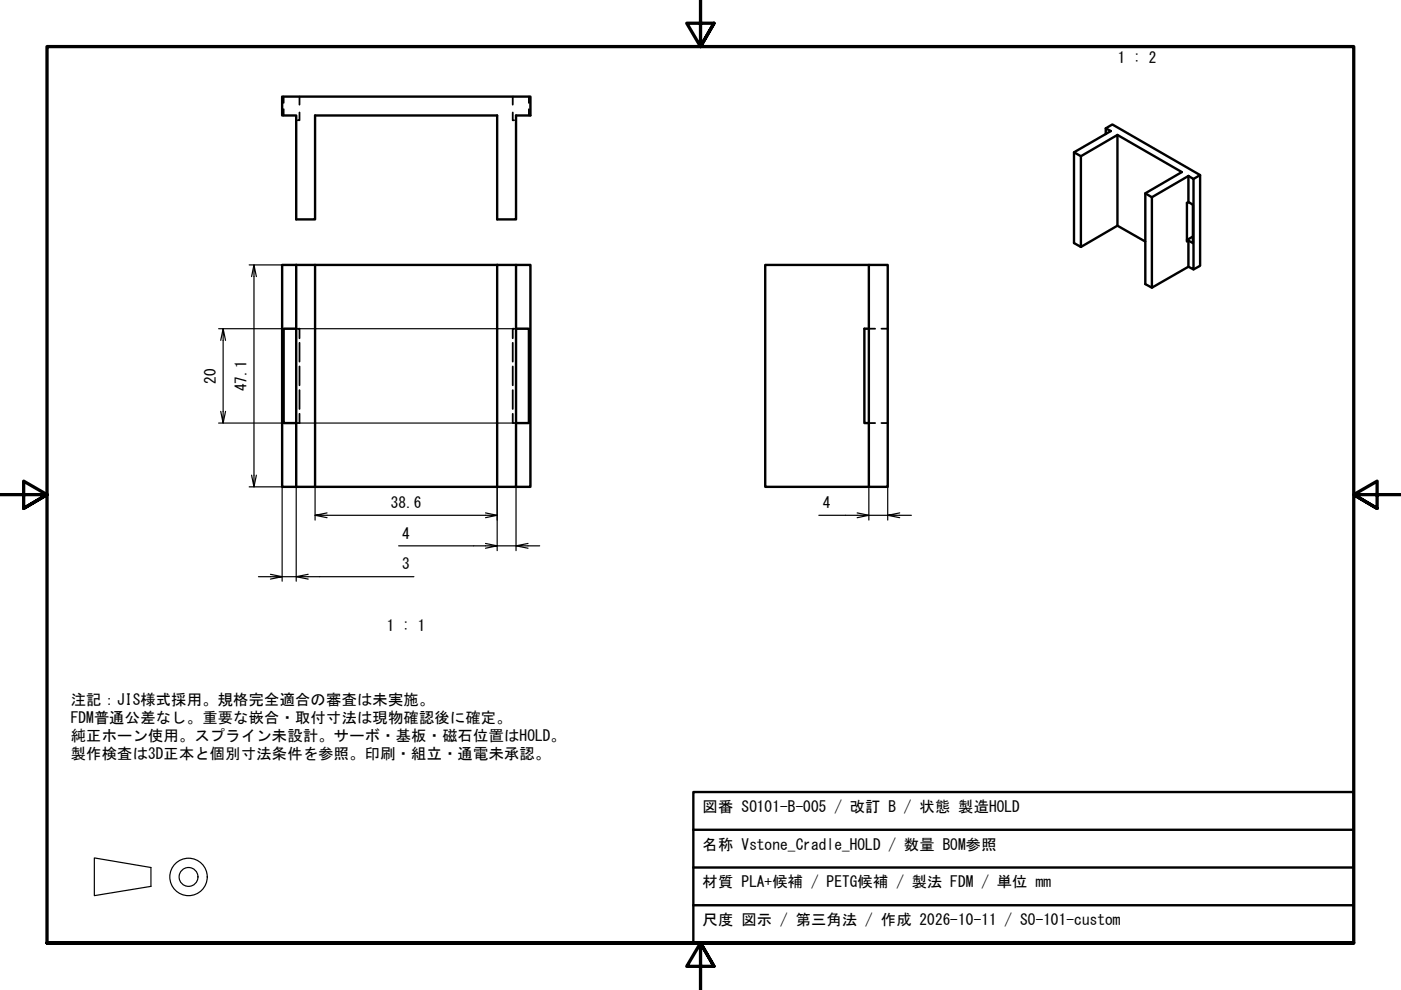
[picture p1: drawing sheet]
<svg xmlns="http://www.w3.org/2000/svg" width="297mm" height="210mm" viewBox="0 0 297 210" stroke-linecap="round" stroke-linejoin="round" font-family="sans-serif">
<!-- layer: Hidden (ISO) -->
<g fill="none" stroke="#000" stroke-width=".38">
<path d="M60.1 20.5v1.3M60.1 23.1v1.4M62.8 25.5h.3M63.5 23.8v1.7h-.2M63.5 20.5v1.7M108.7 20.5v1.7M108.7 23.8v1.7h.3M109.2 25.5h.2M112.1 20.5v1.3M112.1 23.1v1.4M62.8 69.7h.3M63.3 69.7h.2v2"/>
<path d="M63.5 72.7v4M63.5 77.7v4M108.7 72.7v4M108.7 77.7v4M109 69.7h-.3v2M109.2 69.7h.2M184.2 69.7h1.3M186.9 69.7h1.3M62.8 89.7h.3M63.5 87.7v2h-.2M63.5 82.7v4M108.7 87.7v2h.3"/>
<path d="M108.7 82.7v4M109.2 89.7h.2M184.2 89.7h1.3M186.9 89.7h1.3"/>
</g>
<!-- layer: Visible (ISO) -->
<g fill="none" stroke="#000" stroke-width=".51">
<path d="M59.8 20.5h52.7v4h-3.1v22h-4v-22h-38.6v22h-4v-22h-3zM227.7 32.3l1.5 .8M234.4 28.4v-1.2l1.1 .6-7.8 4.5v19.2l1.5 .9 7.7-4.5v-19.3l-7.7 4.5v19.3M234.4 27.2l1.4-.8 18.6 10.7-1.4 .8M236.9 28.6l13.7 7.9-7.8 4.5v19.2l1.4 .8M252 37.3l-7.8 4.5v19.2l7.8-4.4M252 37.3l1 .6v19.2l-1-.5M252 37.3v5.5M254.4 37.1v19.3l-1.4 .7M62.8 56.2h-3v47h3M62.8 56.2h4v47h-4M62.8 56.2v47"/>
<path d="M66.8 56.2h38.6M105.4 56.2h4v47h-4M105.4 56.2v47M109.4 56.2h3.1v47h-3.1M184.2 56.2h4v47h-4zM184.2 56.2h-22v47h22M236.9 47.9l5.9 3.3M242.8 41l1.4 .8M251.7 43l.3-.2 .9 .6v8.1l-.9-.5-.3 .2zM252 51v5.6M252.9 50.1l-1.2 .8M62.8 69.7h-2.7v20h2.7"/>
<path d="M109.4 69.7h2.7v20h-2.7M184.2 69.7h-.9v20h.9M66.8 103.2h38.6"/>
</g>
<!-- layer: Border (ISO) -->
<path d="M148.5 -.1v10l-2.9-5h5.8l-2.9 5 2.9-5M0 104.9h10l-5-2.9v5.8l5-2.9-5 2.9M297 104.9h-10l5-2.9v5.8l-5-2.9 5 2.9M10 199.9v-190h277v190h-277h277M151.4 204.9l-2.9-5 2.9 5h-5.8l2.9-5v10" fill="none" stroke="#000" stroke-width=".7"/>
<!-- layer: Title (ISO) -->
<path d="M147 167.9h140v32h-140zM147 175.9h140M147 183.9h140M147 191.9h140" fill="none" stroke="#000" stroke-width=".51"/>
<!-- layer: Sketch Geometry (ISO) -->
<g fill="none" stroke="#000" stroke-width=".25">
<path d="M20 181.9l12 2v4l-12 2z"/>
<circle cx="40" cy="185.9" r="4"/>
<circle cx="40" cy="185.9" r="2"/>
</g>
<!-- layer: Dimension (ISO) -->
<g fill="none" stroke="#000" stroke-width=".25">
<path d="M52.8 56.2h56.6v60.5M53.8 56.2l-.5 2.4M54.4 58.6l-.6-2.4v47l-.5-2.5M66.8 56.2v54.1M105.4 56.2v60.5M46.4 69.7h65.7M47.3 69.7l-.5 2.5M47.8 72.2l-.5-2.5v20l-.5-2.5M184.2 69.7v40.6M188.2 69.7v40.6M46.4 89.7h65.7M47.8 87.2l-.5 2.5"/>
<path d="M52.8 103.2h56.6M54.4 100.7l-.6 2.5M59.8 103.2v20M62.8 103.2v20M66.8 109.3l2.5 .5M69.3 108.7l-2.5 .6h38.6l-2.5 .5M84.5 115.7h20.9l-2.5 .5M102.9 115.2l2.5 .5h4l2.6 .5M102.9 108.7l2.5 .6M112 115.2l-2.6 .5h5M173.6 109.3h10.6l-2.5 .5M181.7 108.7l2.5 .6h4l2.6 .5"/>
<path d="M190.8 108.7l-2.6 .6h5M54.8 122.3h5l-2.5 .5M57.3 121.8l2.5 .5h3l2.5 .5M65.3 121.8l-2.5 .5h25"/>
</g>
<g font-size="3.2">
<text x="237" y="13.4">1 : 2</text>
<text x="45.8" y="81.3" transform="rotate(-90 45.8 81.3)">20</text>
<text x="52.3" y="83" transform="rotate(-90 52.3 83)">47.1</text>
<text x="82.9" y="107.7">38.6</text>
<text x="174.4" y="107.7">4</text>
<text x="85.3" y="114.2">4</text>
<text x="85.3" y="120.7">3</text>
<text x="82" y="133.8">1 : 1</text>
<text x="15" y="149.6">注記：JIS様式採用。規格完全適合の審査は未実施。</text>
<text x="15" y="153.4">FDM普通公差なし。重要な嵌合・取付寸法は現物確認後に確定。</text>
<text x="15" y="157.1">純正ホーン使用。スプライン未設計。サーボ・基板・磁石位置はHOLD。</text>
<text x="15" y="160.9">製作検査は3D正本と個別寸法条件を参照。印刷・組立・通電未承認。</text>
<text x="149" y="172.1">図番 SO101-B-005 / 改訂 B / 状態 製造HOLD</text>
<text x="149" y="180.1">名称 Vstone_Cradle_HOLD / 数量 BOM参照</text>
<text x="149" y="188.1">材質 PLA+候補 / PETG候補 / 製法 FDM / 単位 mm</text>
<text x="149" y="196.1">尺度 図示 / 第三角法 / 作成 2026-10-11 / SO-101-custom</text>
</g>
</svg>
